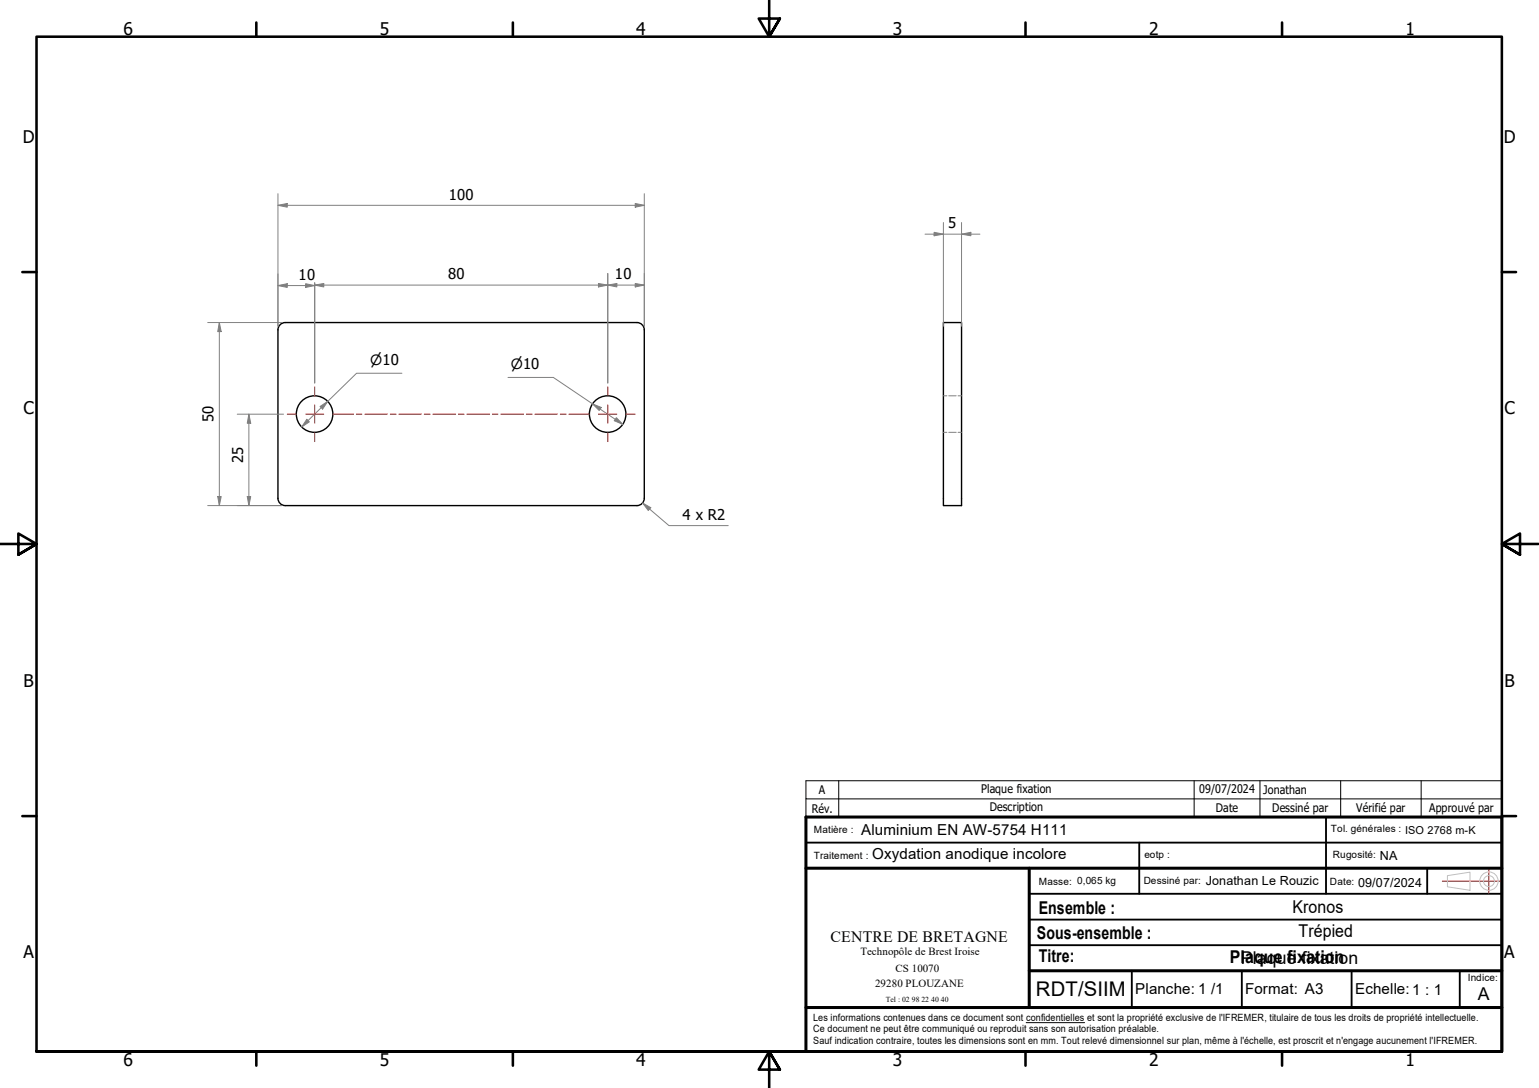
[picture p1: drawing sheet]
<svg xmlns="http://www.w3.org/2000/svg" width="420mm" height="297mm" viewBox="0 0 420 297" stroke-linecap="round" stroke-linejoin="round" font-family="sans-serif">
<g fill="none" stroke="#000" stroke-width=".38">
<path d="M75.9 90v46.1M77.9 88.1a2 2 0 0 0-2 2M77.9 88.1h96a2 2 0 0 1 2 2M175.9 90v46.1M257.6 88.1h4.9v49.9h-4.9zM75.9 136a2 2 0 0 0 2 2M175.9 136a2 2 0 0 1-2 2h-96"/>
<circle cx="85.9" cy="113" r="5"/>
<circle cx="165.9" cy="113" r="5"/>
</g>
<path d="M257.6 108.1h.9M257.6 118h.9M259 108.1h2M259 118h2M261.6 108.1h.9M261.6 118h.9" fill="none" stroke="#808080" stroke-width=".27"/>
<!-- layer: Cadre (ISO) -->
<g fill="none" stroke="#000" stroke-width=".7">
<path d="M70 6.1v3.9M140 6.1v3.9M210 0v10l-2.9-4.9h5.8l-2.9 4.9 2.9-4.9M280 6.1v3.9M350 6.1v3.9M6.1 74.3h3.9M410 74.3h3.9M0 148.5h10l-5-2.8v5.7l5-2.9-5 2.9M420 148.5h-10l5-2.8v5.7l-5-2.9 5 2.9M6.1 222.8h3.9M410 222.8h3.9M10 287.1v-277.1h400v277.1h-400h400"/>
<path d="M70 287.1v3.8M140 287.1v3.8M212.9 292l-2.9-4.9 2.9 4.9h-5.8l2.9-4.9v9.9M280 287.1v3.8M350 287.1v3.8"/>
</g>
<path d="M220 230h190M311 230v14M362 223.1v20.9M389.6 237v7M281 244h129M281 251.1h129M281 258h129M309 265v10.1M339 265v9.9M369 265v9.9M398.5 265v10.1" fill="none" stroke="#000" stroke-width=".51"/>
<path d="M220 237h190M281 237v38.1M220 275.1h190M281 265h129M220 287.1v-64h190v64" fill="none" stroke="#000" stroke-width=".83"/>
<!-- layer: AXE -->
<path d="M406.5 237.3v6.5M393.8 240.6h16" fill="none" stroke="#f00" stroke-width=".27"/>
<!-- layer: CONTOUR -->
<g fill="none" stroke="#c0c0c0" stroke-width=".27">
<path d="M395.2 239.1l6.1-1v5l-6.1-1z"/>
<circle cx="406.5" cy="240.6" r="2.51"/>
<circle cx="406.5" cy="240.6" r="1.49"/>
</g>
<!-- layer: Symboles(ISO)_IFREMER2 -->
<path d="M280.2 279.2h15.9" fill="none" stroke="#000" stroke-width=".27"/>
<!-- layer: Symboles(ISO)_IFREMER -->
<path d="M220 218.1v5h190v-9.9h-190v4.9h190M229 213.2v9.9M326 213.2v9.9M344 213.2v9.9M366 213.2v9.9M388 213.2v9.9" fill="none" stroke="#000" stroke-width=".27"/>
<!-- layer: Cotes(ISO)_IFREMER -->
<path d="M75.9 56.1h2.5" fill="none" stroke="#808080" stroke-width=".27"/>
<path d="M75.9 56.1l2.5-.6v1.1z" fill-rule="evenodd" fill="#808080"/>
<path d="M75.9 56.1l2.5-.6v1.1zM173.4 56.1h2.5" fill="none" stroke="#808080" stroke-width=".27"/>
<path d="M173.4 55.5l2.5 .6-2.5 .5z" fill-rule="evenodd" fill="#808080"/>
<path d="M75.9 52.9v36.2M78.4 56.1h95M173.4 55.5l2.5 .6-2.5 .5zM175.9 52.9v36.2M59.9 88.1v2.4" fill="none" stroke="#808080" stroke-width=".27"/>
<path d="M59.9 88.1l.5 2.4h-1z" fill-rule="evenodd" fill="#808080"/>
<path d="M59.9 88.1l.5 2.4h-1zM59.9 135.6v2.4" fill="none" stroke="#808080" stroke-width=".27"/>
<path d="M59.4 135.6h1l-.5 2.4z" fill-rule="evenodd" fill="#808080"/>
<path d="M255 63.9h2.6M56.7 88.1h20.2M59.9 90.5v45.1M56.7 138h20.2M59.4 135.6h1l-.5 2.4z" fill="none" stroke="#808080" stroke-width=".27"/>
<path d="M255 63.4l2.6 .5-2.6 .5z" fill-rule="evenodd" fill="#808080"/>
<path d="M255 63.4l2.6 .5-2.6 .5zM262.5 63.9h2.5" fill="none" stroke="#808080" stroke-width=".27"/>
<path d="M262.5 63.9l2.5-.5v1z" fill-rule="evenodd" fill="#808080"/>
<path d="M252.5 63.9h2.5M257.6 63.9h4.9M257.6 60.8v28.3M262.5 63.9l2.5-.5v1zM262.5 60.8v28.3M265 63.9h2.5M89.5 109.6l-1.8 1.7" fill="none" stroke="#808080" stroke-width=".27"/>
<path d="M87.4 111l2.1-1.4-1.4 2.1z" fill-rule="evenodd" fill="#808080"/>
<path d="M84.1 114.8l-1.7 1.8M87.4 111l2.1-1.4-1.4 2.1z" fill="none" stroke="#808080" stroke-width=".27"/>
<path d="M83.8 114.5l.7 .7-2.1 1.4z" fill-rule="evenodd" fill="#808080"/>
<path d="M83.8 114.5l.7 .7-2.1 1.4zM87.7 111.3l-3.6 3.5M109.7 101.9h-12.4l-7.8 7.7M161.8 110.3l2 1.4" fill="none" stroke="#808080" stroke-width=".27"/>
<path d="M161.8 110.3l2.3 .9-.5 .9z" fill-rule="evenodd" fill="#808080"/>
<path d="M161.8 110.3l2.3 .9-.5 .9zM168 114.5l2.1 1.4" fill="none" stroke="#808080" stroke-width=".27"/>
<path d="M168.3 114l1.8 1.9-2.4-1z" fill-rule="evenodd" fill="#808080"/>
<path d="M67.9 113.1v2.5M138.7 103h12.4l10.7 7.3M163.8 111.7l4.2 2.8M168.3 114l1.8 1.9-2.4-1z" fill="none" stroke="#808080" stroke-width=".27"/>
<!-- layer: Marque de centre(ISO)_IFREMER -->
<path d="M85.9 105.6v2.5M85.9 110.5v5.1M85.9 118v2.6M165.9 105.6v2.5M165.9 110.5v5.1M165.9 118v2.6" fill="none" stroke="#f00" stroke-width=".27"/>
<g fill="none" stroke="#f00" stroke-width=".27">
<path d="M78.4 113.1h2.5M83.4 113.1h5M90.9 113.1h5.6M97.3 113.1h1.5M99.6 113.1h6.2M106.6 113.1h1.5M108.9 113.1h6.2M115.8 113.1h1.6M118.2 113.1h6.2M125.2 113.1h1.5M127.4 113.1h6.3M134.4 113.1h1.6"/>
<path d="M136.7 113.1h6.2M143.7 113.1h1.6M146 113.1h6.2M153 113.1h1.6M155.3 113.1h5.6M163.4 113.1h5M170.9 113.1h2.5"/>
</g>
<!-- layer: Cotes(ISO)_IFREMER -->
<path d="M67.9 113.1l.6 2.5h-1z" fill-rule="evenodd" fill="#808080"/>
<path d="M67.9 113.1l.6 2.5h-1zM67.9 135.6v2.4" fill="none" stroke="#808080" stroke-width=".27"/>
<path d="M67.5 135.6h1l-.6 2.4z" fill-rule="evenodd" fill="#808080"/>
<path d="M83.4 78h2.5M64.8 113.1h12.6M67.9 115.6v20M64.8 138h12.1M67.5 135.6h1l-.6 2.4z" fill="none" stroke="#808080" stroke-width=".27"/>
<path d="M83.4 77.5l2.5 .5-2.5 .5z" fill-rule="evenodd" fill="#808080"/>
<path d="M75.9 78h2.5M83.4 77.5l2.5 .5-2.5 .5z" fill="none" stroke="#808080" stroke-width=".27"/>
<path d="M75.9 78l2.5-.5v1z" fill-rule="evenodd" fill="#808080"/>
<path d="M75.9 78l2.5-.5v1zM75.9 74.8v14.3M78.4 78h5M85.9 77.2v27.4M85.9 77.8h2.5" fill="none" stroke="#808080" stroke-width=".27"/>
<path d="M85.9 77.8l2.5-.4v.9z" fill-rule="evenodd" fill="#808080"/>
<path d="M85.9 77.8l2.5-.4v.9zM163.4 77.8h2.5" fill="none" stroke="#808080" stroke-width=".27"/>
<path d="M163.4 77.4l2.5 .4-2.5 .5z" fill-rule="evenodd" fill="#808080"/>
<path d="M85.9 77.2v27.4M88.4 77.8h75M163.4 77.4l2.5 .4-2.5 .5zM165.9 77.8h2.5M165.9 74.7v29.9" fill="none" stroke="#808080" stroke-width=".27"/>
<path d="M165.9 77.8l2.5-.4v.9z" fill-rule="evenodd" fill="#808080"/>
<path d="M165.9 77.8l2.5-.4v.9zM173.4 77.8h2.5" fill="none" stroke="#808080" stroke-width=".27"/>
<path d="M173.4 77.4l2.5 .4-2.5 .5z" fill-rule="evenodd" fill="#808080"/>
<path d="M165.9 74.7v29.9M168.4 77.8h5M173.4 77.4l2.5 .4-2.5 .5zM175.9 74.7v14.4M175.5 137.3l1.9 1.7" fill="none" stroke="#808080" stroke-width=".27"/>
<path d="M175.5 137.3l2.2 1.3-.7 .8z" fill-rule="evenodd" fill="#808080"/>
<path d="M175.5 137.3l2.2 1.3-.7 .8zM177.4 139l5.2 4.5h16.2" fill="none" stroke="#808080" stroke-width=".27"/>
<text font-size="5.5" x="282.8" y="272">RDT/SIIM</text>
<g font-size="4.8">
<text x="33.7" y="9.6">6</text>
<text x="103.7" y="9.6">5</text>
<text x="173.7" y="9.6">4</text>
<text x="243.7" y="9.6">3</text>
<text x="313.7" y="9.6">2</text>
<text x="383.7" y="9.6">1</text>
<text x="6.2" y="38.9">D</text>
<text x="410.5" y="38.9">D</text>
<text x="6.4" y="113.1">C</text>
<text x="410.7" y="113.1">C</text>
<text x="6.4" y="187.4">B</text>
<text x="410.7" y="187.4">B</text>
<text x="283.6" y="249.4">Ensemble :</text>
<text x="352.9" y="249.3">Kronos</text>
<text x="283.1" y="256.3">Sous-ensemble :</text>
<text x="354.5" y="255.8">Trépied</text>
<text x="6.4" y="261.7">A</text>
<text x="283.6" y="262.7">Titre:</text>
<text x="335.8" y="262.8">PlPalqauqeue ixation</text>
<text x="351.4" y="262.8">fixfation</text>
<text x="410.7" y="261.7">A</text>
<text x="403.4" y="273.1">A</text>
<text x="33.7" y="290.9">6</text>
<text x="103.7" y="290.9">5</text>
<text x="173.7" y="290.9">4</text>
<text x="243.7" y="290.9">3</text>
<text x="313.7" y="290.9">2</text>
<text x="383.7" y="290.9">1</text>
</g>
<text font-size="4.3" x="226.8" y="257.2">CENTRE DE BRETAGNE</text>
<g font-size="4.1">
<text x="122.6" y="54.5">100</text>
<text x="258.9" y="62.3">5</text>
<text x="81.5" y="76.4">10</text>
<text x="122.4" y="76.2">80</text>
<text x="167.9" y="76.2">10</text>
<text x="58.3" y="115.3" transform="rotate(-90 58.3 115.3)">50</text>
<text x="66.4" y="126.4" transform="rotate(-90 66.4 126.4)">25</text>
<text x="186.4" y="142">4 x R2</text>
<text x="235.1" y="228">Aluminium EN AW-5754 H111</text>
<text x="238.1" y="234.6">Oxydation anodique incolore</text>
<text x="309.9" y="271.5">Planche: 1 /1</text>
<text x="339.9" y="271.5">Format: A3</text>
<text x="370" y="271.5">Echelle:1 : 1</text>
</g>
<g font-size="3.9">
<text x="101.1" y="99.6">⌀10</text>
<text x="139.4" y="100.8">⌀10</text>
</g>
<g font-size="3.4">
<text x="376.7" y="234.8">NA</text>
<text x="329.2" y="241.7">Jonathan Le Rouzic</text>
<text x="370.8" y="242.2">09/07/2024</text>
</g>
<g font-size="3.2">
<text x="221.6" y="221.9">Rév.</text>
<text x="223.6" y="216.8">A</text>
<text x="267.9" y="216.5">Plaque fixation</text>
<text x="270.2" y="221.4">Description</text>
<text x="327.4" y="216.6">09/07/2024</text>
<text x="331.9" y="221.7">Date</text>
<text x="344.9" y="216.8">Jonathan</text>
<text x="347.3" y="221.6">Dessiné par</text>
<text x="370.3" y="221.6">Vérifié par</text>
<text x="390.2" y="221.6">Approuvé par</text>
</g>
<g font-size="3">
<text x="234.9" y="260.8">Technopôle de Brest Iroise</text>
<text x="238.9" y="269.5">29280 PLOUZANE</text>
<text x="244.5" y="265.4">CS 10070</text>
</g>
<g font-size="2.7">
<text x="222.2" y="227.5">Matière :</text>
<text x="363.3" y="227.3">Tol. générales : ISO 2768 m-K</text>
<text x="222.2" y="234.5">Traitement :</text>
<text x="312.4" y="234.3">eotp :</text>
<text x="363.9" y="234.2">Rugosité:</text>
<text x="283.7" y="241.5">Masse: 0,065 kg</text>
<text x="312.2" y="241.5">Dessiné par:</text>
<text x="363.1" y="241.7">Date:</text>
<text x="400.7" y="267.9">Indice:</text>
<text x="222" y="278.8">Les informations contenues dans ce document sont confidentielles et sont la propriété exclusive de l'IFREMER, titulaire de tous les droits de propriété intellectuelle.</text>
<text x="222" y="281.9">Ce document ne peut être communiqué ou reproduit sans son autorisation préalable.</text>
<text x="222" y="285">Sauf indication contraire, toutes les dimensions sont en mm. Tout relevé dimensionnel sur plan, même à l'échelle, est proscrit et n'engage aucunement l'IFREMER.</text>
</g>
<g font-size="2.1">
<text x="241.8" y="273.5">Tel : 02</text>
<text x="248.9" y="273.5">98</text>
<text x="251.6" y="273.5">22</text>
<text x="254.2" y="273.5">40</text>
<text x="256.9" y="273.5">40</text>
</g>
</svg>
